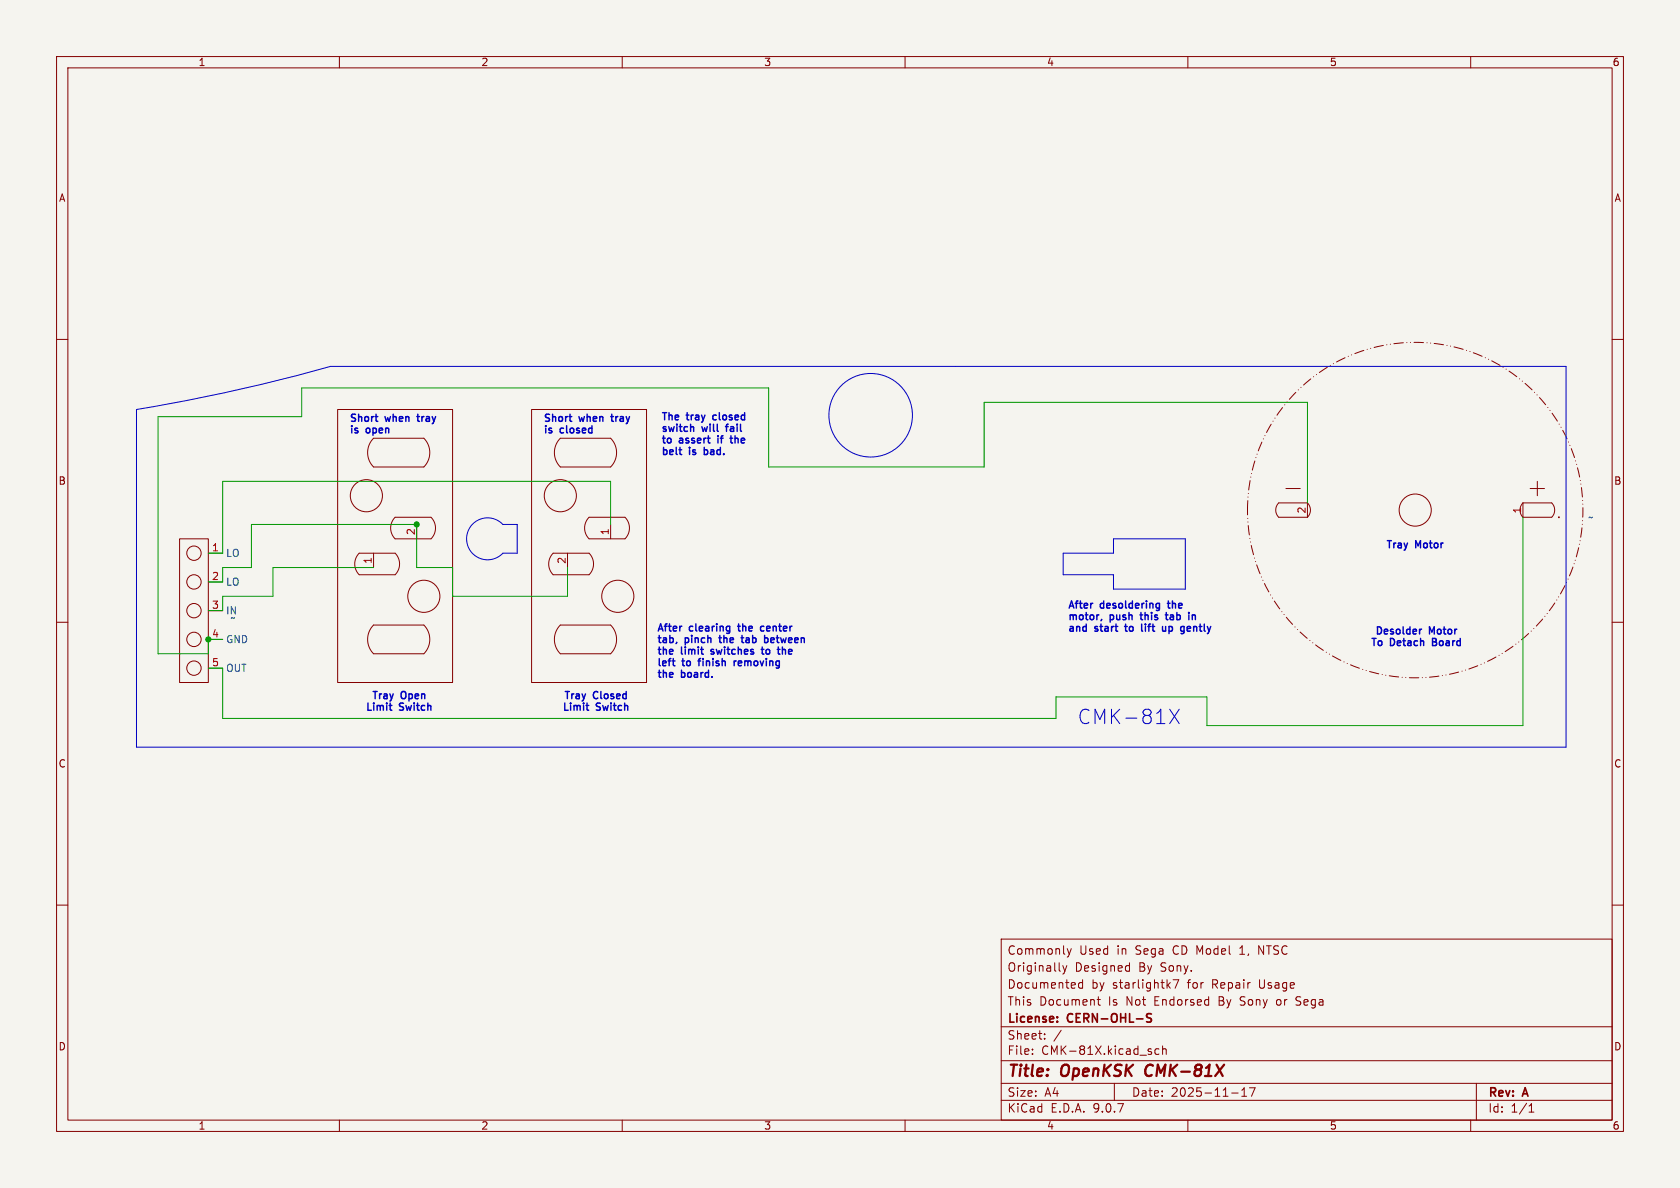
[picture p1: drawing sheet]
(kicad_sch
 (version 20250114)
 (generator "eeschema")
 (generator_version "9.0")
 (paper "A4")
 (title_block
  (title "OpenKSK CMK-81X")
  (date "2025-11-17")
  (rev "A")
  (company "License: CERN-OHL-S")
  (comment 1 "This Document Is Not Endorsed By Sony or Sega")
  (comment 2 "Documented by starlightk7 for Repair Usage")
  (comment 3 "Originally Designed By Sony. ")
  (comment 4 "Commonly Used in Sega CD Model 1, NTSC"))
 (lib_symbols
  (symbol "OpenKSK1200A:CN2" (exclude_from_sim no) (in_bom yes) (on_board yes)
   (property "Reference" "CN1" (at -14.732 1.778 90) (effects (font (size 1.27 1.27)) (justify right) (hide yes)))
   (property "Value" "~" (at -1.27 -6.35 90) (effects (font (size 1.27 1.27)) (justify right)))
   (property "Footprint" "OpenKSK1200A:CN2" (at -12.7 0 0) (effects (font (size 1.27 1.27)) (hide yes)))
   (property "Datasheet" "" (at -12.7 0 0) (effects (font (size 1.27 1.27)) (hide yes)))
   (property "Description" "" (at -12.7 0 0) (effects (font (size 1.27 1.27)) (hide yes)))
   (symbol "CN2_0_1"
    (rectangle (start -12.7 2.54) (end 12.7 -2.54) (stroke (width 0) (type solid)) (fill (type none)))
    (circle (center -10.16 0) (radius 1.27) (stroke (width 0) (type solid)) (fill (type none)))
    (circle (center -5.08 0) (radius 1.27) (stroke (width 0) (type solid)) (fill (type none)))
    (circle (center 0 0) (radius 1.27) (stroke (width 0) (type solid)) (fill (type none)))
    (circle (center 5.08 0) (radius 1.27) (stroke (width 0) (type solid)) (fill (type none)))
    (circle (center 10.16 0) (radius 1.27) (stroke (width 0) (type solid)) (fill (type none))))
   (symbol "CN2_1_1"
    (pin power_out line (at -10.16 -2.54 270) (length 2.54) (name "OUT" (effects (font (size 1.27 1.27)))) (number "5" (effects (font (size 1.27 1.27)))))
    (pin power_in line (at -5.08 -2.54 270) (length 2.54) (name "GND" (effects (font (size 1.27 1.27)))) (number "4" (effects (font (size 1.27 1.27)))))
    (pin power_in line (at 0 -2.54 270) (length 2.54) (name "IN" (effects (font (size 1.27 1.27)))) (number "3" (effects (font (size 1.27 1.27)))))
    (pin passive line (at 5.08 -2.54 270) (length 2.54) (name "LO" (effects (font (size 1.27 1.27)))) (number "2" (effects (font (size 1.27 1.27)))))
    (pin passive line (at 10.16 -2.54 270) (length 2.54) (name "LO" (effects (font (size 1.27 1.27)))) (number "1" (effects (font (size 1.27 1.27))))))
   (embedded_fonts no))
  (symbol "OpenKSK1200A:LimitSwitch" (exclude_from_sim no) (in_bom yes) (on_board yes)
   (property "Reference" "S" (at 22.352 7.366 0) (effects (font (size 1.27 1.27))))
   (property "Value" "" (at -11.43 -16.51 0) (effects (font (size 1.27 1.27))))
   (property "Footprint" "" (at -11.43 -16.51 0) (effects (font (size 1.27 1.27)) (hide yes)))
   (property "Datasheet" "" (at -11.43 -16.51 0) (effects (font (size 1.27 1.27)) (hide yes)))
   (property "Description" "" (at -11.43 -16.51 0) (effects (font (size 1.27 1.27)) (hide yes)))
   (symbol "LimitSwitch_0_1"
    (rectangle (start -24.13 8.89) (end 24.13 -11.43) (stroke (width 0) (type solid)) (fill (type none)))
    (polyline (pts (xy -19.05 2.54) (xy -19.05 -6.35)) (stroke (width 0) (type solid)) (fill (type none)))
    (arc (start -19.05 2.54) (mid -16.51 3.5921) (end -13.97 2.54) (stroke (width 0) (type solid)) (fill (type none)))
    (arc (start -13.97 -6.35) (mid -16.51 -7.4021) (end -19.05 -6.35) (stroke (width 0) (type solid)) (fill (type none)))
    (polyline (pts (xy -13.97 2.54) (xy -13.97 -6.35)) (stroke (width 0) (type solid)) (fill (type none)))
    (circle (center -8.89 3.81) (radius 2.8398) (stroke (width 0) (type solid)) (fill (type none)))
    (polyline (pts (xy -5.08 -1.27) (xy -5.08 -7.62)) (stroke (width 0) (type solid)) (fill (type none)))
    (arc (start -5.08 -1.27) (mid -3.175 -0.4809) (end -1.27 -1.27) (stroke (width 0) (type solid)) (fill (type none)))
    (arc (start -1.27 -7.62) (mid -3.175 -8.4091) (end -5.08 -7.62) (stroke (width 0) (type solid)) (fill (type none)))
    (polyline (pts (xy -1.27 -1.27) (xy -1.27 -7.62)) (stroke (width 0) (type solid)) (fill (type none)))
    (polyline (pts (xy 1.27 5.08) (xy 1.27 -1.27)) (stroke (width 0) (type solid)) (fill (type none)))
    (arc (start 1.27 5.08) (mid 3.175 5.8691) (end 5.08 5.08) (stroke (width 0) (type solid)) (fill (type none)))
    (arc (start 5.08 -1.27) (mid 3.175 -2.0591) (end 1.27 -1.27) (stroke (width 0) (type solid)) (fill (type none)))
    (polyline (pts (xy 5.08 5.08) (xy 5.08 -1.27)) (stroke (width 0) (type solid)) (fill (type none)))
    (circle (center 8.89 -6.35) (radius 2.8398) (stroke (width 0) (type solid)) (fill (type none)))
    (polyline (pts (xy 13.97 2.54) (xy 13.97 -6.35)) (stroke (width 0) (type solid)) (fill (type none)))
    (arc (start 13.97 2.54) (mid 16.51 3.5921) (end 19.05 2.54) (stroke (width 0) (type solid)) (fill (type none)))
    (arc (start 19.05 -6.35) (mid 16.51 -7.4021) (end 13.97 -6.35) (stroke (width 0) (type solid)) (fill (type none)))
    (polyline (pts (xy 19.05 2.54) (xy 19.05 -6.35)) (stroke (width 0) (type solid)) (fill (type none))))
   (symbol "LimitSwitch_1_1"
    (pin output line (at -3.81 -5.08 0) (length 2.54) (name "" (effects (font (size 1.27 1.27)))) (number "2" (effects (font (size 1.27 1.27)))))
    (pin input line (at 3.81 2.54 180) (length 2.54) (name "" (effects (font (size 1.27 1.27)))) (number "1" (effects (font (size 1.27 1.27))))))
   (embedded_fonts no))
  (symbol "OpenKSK1200A:Motor 2P" (exclude_from_sim no) (in_bom yes) (on_board yes)
   (property "Reference" "S" (at 0 0 0) (effects (font (size 1.27 1.27))))
   (property "Value" "" (at 0 0 0) (effects (font (size 1.27 1.27))))
   (property "Footprint" "" (at 0 0 0) (effects (font (size 1.27 1.27)) (hide yes)))
   (property "Datasheet" "" (at 0 0 0) (effects (font (size 1.27 1.27)) (hide yes)))
   (property "Description" "" (at 0 0 0) (effects (font (size 1.27 1.27)) (hide yes)))
   (symbol "Motor 2P_0_1"
    (polyline (pts (xy -24.13 -1.27) (xy -19.05 -1.27)) (stroke (width 0) (type default)) (fill (type none)))
    (polyline (pts (xy -22.86 3.81) (xy -20.32 3.81)) (stroke (width 0) (type default)) (fill (type none)))
    (arc (start -24.1298 -1.27) (mid -24.6559 0) (end -24.1298 1.27) (stroke (width 0) (type default)) (fill (type none)))
    (arc (start -19.05 1.27) (mid -18.5239 0) (end -19.05 -1.27) (stroke (width 0) (type default)) (fill (type none)))
    (polyline (pts (xy -19.05 1.27) (xy -24.13 1.27)) (stroke (width 0) (type default)) (fill (type none)))
    (circle (center 0 0) (radius 2.8398) (stroke (width 0) (type default)) (fill (type none)))
    (polyline (pts (xy 19.05 -1.27) (xy 24.13 -1.27)) (stroke (width 0) (type default)) (fill (type none)))
    (polyline (pts (xy 20.32 3.81) (xy 22.86 3.81)) (stroke (width 0) (type default)) (fill (type none)))
    (arc (start 19.0502 -1.27) (mid 18.5241 0) (end 19.0502 1.27) (stroke (width 0) (type default)) (fill (type none)))
    (polyline (pts (xy 21.59 5.08) (xy 21.59 2.54)) (stroke (width 0) (type default)) (fill (type none)))
    (arc (start 24.13 1.27) (mid 24.6561 0) (end 24.13 -1.27) (stroke (width 0) (type default)) (fill (type none)))
    (polyline (pts (xy 24.13 1.27) (xy 19.05 1.27)) (stroke (width 0) (type default)) (fill (type none)))
    (arc (start 25.4 -1.27) (mid 25.4 -1.27) (end 25.4 -1.27) (stroke (width 0) (type default)) (fill (type none))))
   (symbol "Motor 2P_1_1"
    (circle (center 0 0) (radius 29.6484) (stroke (width 0) (type dash_dot_dot)) (fill (type none)))
    (pin power_in line (at -19.05 1.27 270) (length 2.54) (name "" (effects (font (size 1.27 1.27)))) (number "2" (effects (font (size 1.27 1.27)))))
    (pin power_in line (at 19.05 -1.27 90) (length 2.54) (name "" (effects (font (size 1.27 1.27)))) (number "1" (effects (font (size 1.27 1.27))))))
   (embedded_fonts no)))
 (arc
  (start 88.9 97.79)
  (mid 82.4872 95.25)
  (end 88.9 92.71)
  (stroke (width 0) (type default))
  (fill (type none)))
 (circle
  (center 153.924 73.406)
  (radius 7.3835)
  (stroke (width 0) (type default))
  (fill (type none)))
 (bezier
  (pts (xy 58.42 64.77) (xy 40.64 69.85) (xy 24.13 72.39) (xy 24.13 72.39))
  (stroke (width 0) (type default))
  (fill (type none)))
 (text "Short when tray\nis closed"
  (exclude_from_sim no)
  (at 96.012 75.184 0)
  (effects (font (size 1.27 1.27) (thickness 0.254)
    (bold yes)) (justify left)))
 (text "Tray Open\nLimit Switch"
  (exclude_from_sim no)
  (at 70.612 124.206 0)
  (effects (font (size 1.27 1.27) (thickness 0.254)
    (bold yes))))
 (text "CMK-81X"
  (exclude_from_sim no)
  (at 199.644 127 0)
  (effects (font (size 2.54 2.54))))
 (text "Desolder Motor\nTo Detach Board"
  (exclude_from_sim no)
  (at 250.444 112.776 0)
  (effects (font (size 1.27 1.27) (thickness 0.254)
    (bold yes))))
 (text "The tray closed\nswitch will fail\nto assert if the\nbelt is bad."
  (exclude_from_sim no)
  (at 116.84 76.962 0)
  (effects (font (size 1.27 1.27) (thickness 0.254)
    (bold yes)) (justify left)))
 (text "Tray Motor"
  (exclude_from_sim no)
  (at 250.19 96.52 0)
  (effects (font (size 1.27 1.27) (thickness 0.254)
    (bold yes))))
 (text "After desoldering the\nmotor, push this tab in\nand start to lift up gently"
  (exclude_from_sim no)
  (at 188.722 109.22 0)
  (effects (font (size 1.27 1.27) (thickness 0.254)
    (bold yes)) (justify left)))
 (text "Tray Closed\nLimit Switch"
  (exclude_from_sim no)
  (at 105.41 124.206 0)
  (effects (font (size 1.27 1.27) (thickness 0.254)
    (bold yes))))
 (text "After clearing the center\ntab, pinch the tab between\nthe limit switches to the\nleft to finish removing\nthe board."
  (exclude_from_sim no)
  (at 116.078 115.316 0)
  (effects (font (size 1.27 1.27) (thickness 0.254)
    (bold yes)) (justify left)))
 (text "Short when tray\nis open"
  (exclude_from_sim no)
  (at 61.722 75.184 0)
  (effects (font (size 1.27 1.27) (thickness 0.254)
    (bold yes)) (justify left)))
 (junction
  (at 73.66 92.71)
  (diameter 0)
  (color 0 0 0 0))
 (junction
  (at 36.83 113.03)
  (diameter 0)
  (color 0 0 0 0))
 (wire
  (pts (xy 27.94 115.57) (xy 27.94 73.66))
  (stroke (width 0) (type default)))
 (wire
  (pts (xy 39.37 105.41) (xy 48.26 105.41))
  (stroke (width 0) (type default)))
 (polyline
  (pts (xy 187.96 97.79) (xy 187.96 101.6))
  (stroke (width 0) (type default)))
 (polyline
  (pts (xy 58.42 64.77) (xy 168.91 64.77))
  (stroke (width 0) (type default)))
 (wire
  (pts (xy 173.99 71.12) (xy 231.14 71.12))
  (stroke (width 0) (type default)))
 (polyline
  (pts (xy 209.55 104.14) (xy 209.55 95.25))
  (stroke (width 0) (type default)))
 (polyline
  (pts (xy 24.13 132.08) (xy 276.86 132.08))
  (stroke (width 0) (type default)))
 (polyline
  (pts (xy 168.91 64.77) (xy 276.86 64.77))
  (stroke (width 0) (type default)))
 (wire
  (pts (xy 48.26 100.33) (xy 66.04 100.33))
  (stroke (width 0) (type default)))
 (wire
  (pts (xy 186.69 123.19) (xy 213.36 123.19))
  (stroke (width 0) (type default)))
 (wire
  (pts (xy 39.37 102.87) (xy 39.37 100.33))
  (stroke (width 0) (type default)))
 (wire
  (pts (xy 53.34 73.66) (xy 53.34 68.58))
  (stroke (width 0) (type default)))
 (wire
  (pts (xy 39.37 127) (xy 186.69 127))
  (stroke (width 0) (type default)))
 (wire
  (pts (xy 39.37 118.11) (xy 39.37 127))
  (stroke (width 0) (type default)))
 (wire
  (pts (xy 36.83 107.95) (xy 39.37 107.95))
  (stroke (width 0) (type default)))
 (wire
  (pts (xy 36.83 97.79) (xy 39.37 97.79))
  (stroke (width 0) (type default)))
 (wire
  (pts (xy 36.83 115.57) (xy 27.94 115.57))
  (stroke (width 0) (type default)))
 (polyline
  (pts (xy 196.85 104.14) (xy 209.55 104.14))
  (stroke (width 0) (type default)))
 (wire
  (pts (xy 36.83 113.03) (xy 36.83 115.57))
  (stroke (width 0) (type default)))
 (wire
  (pts (xy 39.37 97.79) (xy 39.37 85.09))
  (stroke (width 0) (type default)))
 (wire
  (pts (xy 36.83 118.11) (xy 39.37 118.11))
  (stroke (width 0) (type default)))
 (polyline
  (pts (xy 187.96 101.6) (xy 196.85 101.6))
  (stroke (width 0) (type default)))
 (wire
  (pts (xy 44.45 92.71) (xy 73.66 92.71))
  (stroke (width 0) (type default)))
 (polyline
  (pts (xy 187.96 97.79) (xy 196.85 97.79))
  (stroke (width 0) (type default)))
 (wire
  (pts (xy 80.01 100.33) (xy 80.01 105.41))
  (stroke (width 0) (type default)))
 (wire
  (pts (xy 173.99 82.55) (xy 173.99 71.12))
  (stroke (width 0) (type default)))
 (wire
  (pts (xy 39.37 100.33) (xy 44.45 100.33))
  (stroke (width 0) (type default)))
 (wire
  (pts (xy 73.66 92.71) (xy 73.66 100.33))
  (stroke (width 0) (type default)))
 (polyline
  (pts (xy 196.85 101.6) (xy 196.85 104.14))
  (stroke (width 0) (type default)))
 (polyline
  (pts (xy 88.9 97.79) (xy 91.44 97.79))
  (stroke (width 0) (type default)))
 (wire
  (pts (xy 39.37 107.95) (xy 39.37 105.41))
  (stroke (width 0) (type default)))
 (wire
  (pts (xy 53.34 68.58) (xy 135.89 68.58))
  (stroke (width 0) (type default)))
 (wire
  (pts (xy 39.37 85.09) (xy 107.95 85.09))
  (stroke (width 0) (type default)))
 (wire
  (pts (xy 231.14 71.12) (xy 231.14 88.9))
  (stroke (width 0) (type default)))
 (polyline
  (pts (xy 91.44 92.71) (xy 91.44 97.79))
  (stroke (width 0) (type default)))
 (wire
  (pts (xy 36.83 102.87) (xy 39.37 102.87))
  (stroke (width 0) (type default)))
 (wire
  (pts (xy 100.33 100.33) (xy 100.33 105.41))
  (stroke (width 0) (type default)))
 (wire
  (pts (xy 80.01 105.41) (xy 100.33 105.41))
  (stroke (width 0) (type default)))
 (wire
  (pts (xy 48.26 105.41) (xy 48.26 100.33))
  (stroke (width 0) (type default)))
 (wire
  (pts (xy 44.45 100.33) (xy 44.45 92.71))
  (stroke (width 0) (type default)))
 (polyline
  (pts (xy 88.9 92.71) (xy 91.44 92.71))
  (stroke (width 0) (type default)))
 (wire
  (pts (xy 107.95 85.09) (xy 107.95 92.71))
  (stroke (width 0) (type default)))
 (wire
  (pts (xy 269.24 91.44) (xy 269.24 128.27))
  (stroke (width 0) (type default)))
 (wire
  (pts (xy 135.89 68.58) (xy 135.89 82.55))
  (stroke (width 0) (type default)))
 (wire
  (pts (xy 135.89 82.55) (xy 173.99 82.55))
  (stroke (width 0) (type default)))
 (wire
  (pts (xy 186.69 127) (xy 186.69 123.19))
  (stroke (width 0) (type default)))
 (polyline
  (pts (xy 24.13 72.39) (xy 24.13 132.08))
  (stroke (width 0) (type default)))
 (wire
  (pts (xy 27.94 73.66) (xy 53.34 73.66))
  (stroke (width 0) (type default)))
 (wire
  (pts (xy 36.83 113.03) (xy 39.37 113.03))
  (stroke (width 0) (type default)))
 (polyline
  (pts (xy 196.85 95.25) (xy 196.85 97.79))
  (stroke (width 0) (type default)))
 (wire
  (pts (xy 73.66 100.33) (xy 80.01 100.33))
  (stroke (width 0) (type default)))
 (wire
  (pts (xy 213.36 123.19) (xy 213.36 128.27))
  (stroke (width 0) (type default)))
 (wire
  (pts (xy 213.36 128.27) (xy 269.24 128.27))
  (stroke (width 0) (type default)))
 (polyline
  (pts (xy 276.86 132.08) (xy 276.86 64.77))
  (stroke (width 0) (type default)))
 (polyline
  (pts (xy 209.55 95.25) (xy 196.85 95.25))
  (stroke (width 0) (type default)))
 (symbol
  (lib_id "OpenKSK1200A:LimitSwitch")
  (at 105.41 96.52 270)
  (mirror x)
  (unit 1)
  (exclude_from_sim no)
  (in_bom yes)
  (on_board yes)
  (dnp no)
  (property "Reference" "S2" (at 106.172 122.428 90) (effects (font (size 1.27 1.27)) (justify right) (hide yes)))
  (property "Value" "~" (at 92.71 97.79 90) (effects (font (size 1.27 1.27)) (justify right) (hide yes)))
  (property "Footprint" "OpenKSK1200A:LimitSwitch" (at 88.9 107.95 0) (effects (font (size 1.27 1.27)) (hide yes)))
  (property "Datasheet" "" (at 88.9 107.95 0) (effects (font (size 1.27 1.27)) (hide yes)))
  (property "Description" "" (at 88.9 107.95 0) (effects (font (size 1.27 1.27)) (hide yes)))
  (pin "2")
  (pin "1"))
 (symbol
  (lib_id "OpenKSK1200A:LimitSwitch")
  (at 68.58 96.52 90)
  (mirror x)
  (unit 1)
  (exclude_from_sim no)
  (in_bom yes)
  (on_board yes)
  (dnp no)
  (property "Reference" "S1" (at 67.056 70.358 90) (effects (font (size 1.27 1.27)) (justify right) (hide yes)))
  (property "Value" "~" (at 81.28 95.25 90) (effects (font (size 1.27 1.27)) (justify right) (hide yes)))
  (property "Footprint" "OpenKSK1200A:LimitSwitch" (at 85.09 85.09 0) (effects (font (size 1.27 1.27)) (hide yes)))
  (property "Datasheet" "" (at 85.09 85.09 0) (effects (font (size 1.27 1.27)) (hide yes)))
  (property "Description" "" (at 85.09 85.09 0) (effects (font (size 1.27 1.27)) (hide yes)))
  (pin "2")
  (pin "1"))
 (symbol
  (lib_id "OpenKSK1200A:Motor 2P")
  (at 250.19 90.17 0)
  (unit 1)
  (exclude_from_sim no)
  (in_bom yes)
  (on_board yes)
  (dnp no)
  (property "Reference" "M1" (at 248.92 90.424 0) (effects (font (size 1.27 1.27)) (justify left) (hide yes)))
  (property "Value" "~" (at 280.67 91.44 0) (effects (font (size 1.27 1.27)) (justify left)))
  (property "Footprint" "OpenKSK1200A:Eject Motor" (at 250.19 90.17 0) (effects (font (size 1.27 1.27)) (hide yes)))
  (property "Datasheet" "" (at 250.19 90.17 0) (effects (font (size 1.27 1.27)) (hide yes)))
  (property "Description" "" (at 250.19 90.17 0) (effects (font (size 1.27 1.27)) (hide yes)))
  (pin "1")
  (pin "2"))
 (symbol
  (lib_id "OpenKSK1200A:CN2")
  (at 34.29 107.95 90)
  (unit 1)
  (exclude_from_sim no)
  (in_bom yes)
  (on_board yes)
  (dnp no)
  (property "Reference" "CN1" (at 32.512 122.682 90) (effects (font (size 1.27 1.27)) (justify right) (hide yes)))
  (property "Value" "~" (at 40.64 109.22 90) (effects (font (size 1.27 1.27)) (justify right)))
  (property "Footprint" "OpenKSK1200A:CN2" (at 34.29 120.65 0) (effects (font (size 1.27 1.27)) (hide yes)))
  (property "Datasheet" "" (at 34.29 120.65 0) (effects (font (size 1.27 1.27)) (hide yes)))
  (property "Description" "" (at 34.29 120.65 0) (effects (font (size 1.27 1.27)) (hide yes)))
  (pin "2")
  (pin "1")
  (pin "3")
  (pin "5")
  (pin "4"))
 (sheet_instances
  (path ""
   (page "1")))
 (embedded_fonts no))
